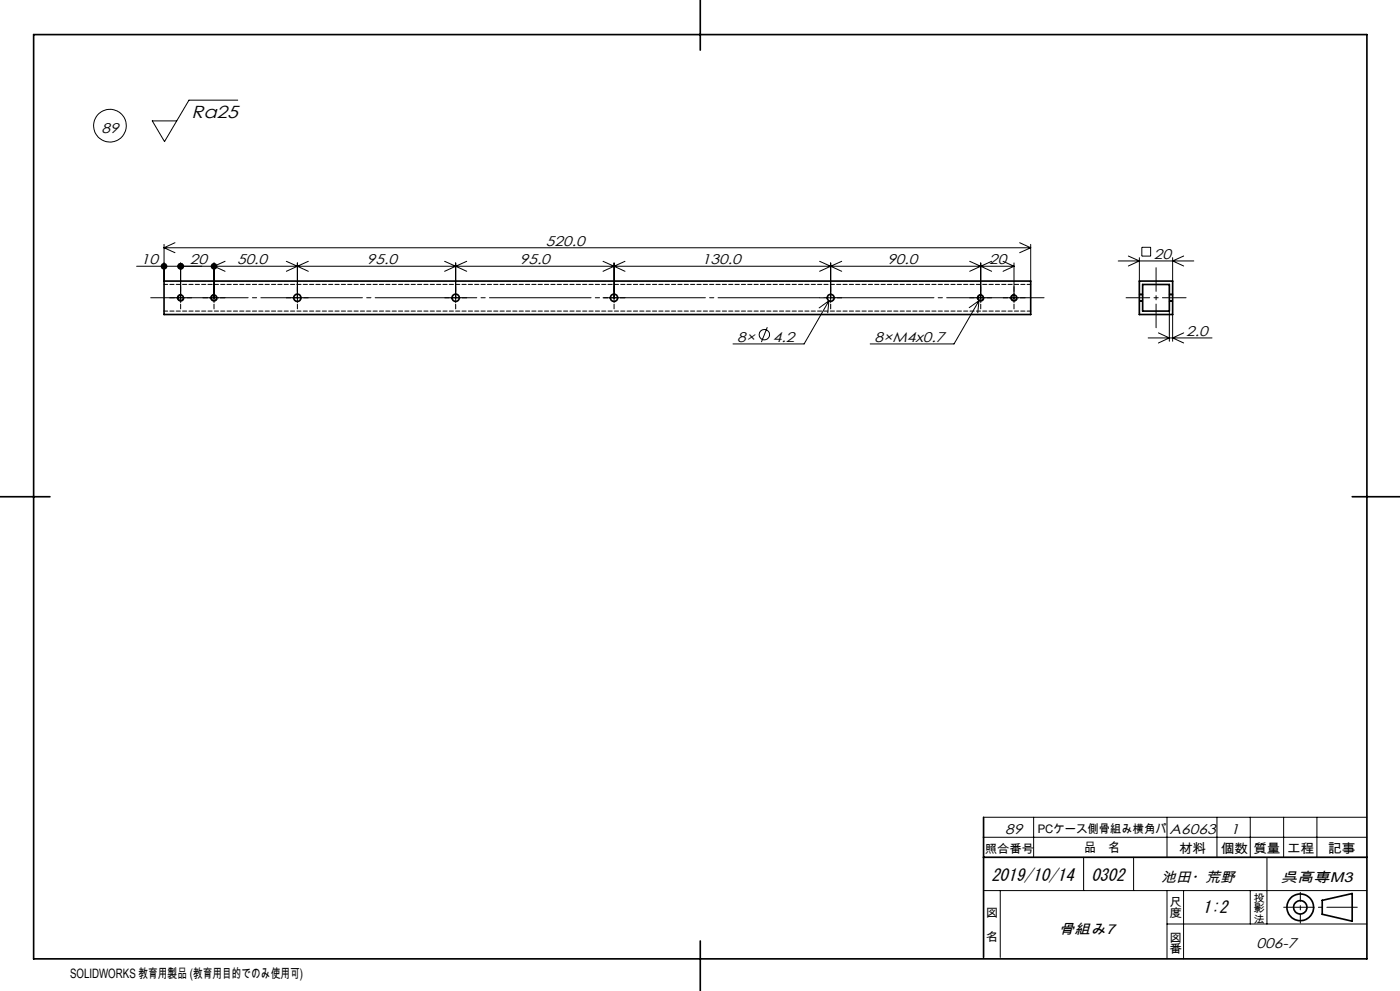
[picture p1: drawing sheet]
<svg xmlns="http://www.w3.org/2000/svg" width="420mm" height="297mm" viewBox="0 0 420 297" stroke-linecap="round" stroke-linejoin="round" font-family="sans-serif">
<g fill="none" stroke="#000" stroke-width=".3">
<path d="M71.3 30h-14.6l-7.3 12.4-3.7-6.2h7.3M49.2 73.2v11M49.2 74.3h260M49.2 74.3l3.3 1.4M52.5 72.7l-3.3 1.6M54.2 78.8v11.9M64.2 78.8v11.9M67.5 78.3l-3.3 1.5 3.3 1.5M85.9 78.3l3.3 1.5M89.2 78.8v11.9M89.2 79.8l3.3 1.5M89.2 79.8l-3.3 1.5"/>
<path d="M92.5 78.3l-3.3 1.5M133.4 78.3l3.3 1.5M136.7 78.8v11.9M136.7 79.8l-3.3 1.5M136.7 79.8l3.3 1.5M140 78.3l-3.3 1.5M180.9 78.3l3.3 1.5M184.2 78.8v11.9M184.2 79.8l-3.3 1.5M184.2 79.8l3.3 1.5M187.5 78.3l-3.3 1.5M245.9 78.3l3.3 1.5"/>
<path d="M249.2 78.8v11.9M249.2 79.8l-3.3 1.5M249.2 79.8l3.3 1.5M252.5 78.3l-3.3 1.5M290.9 78.3l3.3 1.5M294.2 78.8v11.9M294.2 79.8l-3.3 1.5M294.2 79.8l3.3 1.5M297.5 78.3l-3.3 1.5M300.9 78.3l3.3 1.5M304.2 79.8h-263.2M304.2 78.8v11.9"/>
<path d="M304.2 79.8l-3.3 1.5M305.9 72.7l3.3 1.6M309.2 73.2v11M309.2 74.3l-3.3 1.4M335.5 78.2h22.6M338.5 76.7l3.3 1.5-3.3 1.5M341.8 77.2v7M342.5 74.1h2.7v2.7h-2.7zM351.8 77.2v7M355.1 76.7l-3.3 1.5 3.3 1.5M50.9 89.2h1.4M52.8 89.2h2.8"/>
<path d="M54.2 91.2v1.4M54.5 88.3a.99 .99 0 0 0-1.3 .7 .99 .99 0 0 0 .8 1.2 .99 .99 0 0 0 1.2-.7M56.1 89.2h1.4M60.9 89.2h1.4M62.8 89.2h2.8M64.2 91.2v1.4M64.5 88.3a.99 .99 0 0 0-1.3 .7 .99 .99 0 0 0 .7 1.2 .99 .99 0 0 0 1.3-.7M66.1 89.2h1.4M85.9 89.2h1.4M87.8 89.2h2.8M89.2 91.2v1.4M91.1 89.2h1.4"/>
<path d="M133.4 89.2h1.4M135.3 89.2h2.8M136.7 91.2v1.4M138.6 89.2h1.4M180.9 89.2h1.4M182.8 89.2h2.8M184.2 91.2v1.4M186.1 89.2h1.4M230.2 98.1l-1.8 4.4M245.9 89.2h1.4M247.8 89.2h2.8M248.7 90.2l-7.5 12.9h-21.3"/>
<path d="M248.7 90.2l-3 2.1M248.7 90.2l-.4 3.6M249.2 91.2v1.4M251.1 89.2h1.4M290.9 89.2h1.4M292.8 89.2h2.8M293.7 90.1l-7.5 13h-25.1M293.7 90.1l-2.9 2.1M293.7 90.1l-.4 3.6M294.2 91.2v1.4M294.5 88.3a.99 .99 0 0 0-1.3 .7 .99 .99 0 0 0 .8 1.2 .99 .99 0 0 0 1.2-.7M296.1 89.2h1.4"/>
<path d="M300.9 89.2h1.4M302.8 89.2h2.8M304.2 91.2v1.4M304.4 88.3a.98 .98 0 0 0-1.1 .7 .98 .98 0 0 0 .7 1.2 .98 .98 0 0 0 1.2-.7M306.1 89.2h1.4M341.8 88.3h1M341.8 90.2h1M347.5 99.8l3.3 1.5-3.3 1.5M350.8 93.2v9.1M350.8 88.3h1M350.8 90.2h1M351.8 94.3v8"/>
<path d="M355.1 99.8l-3.3 1.5 3.3 1.5M344.5 101.3h19.1M295.1 250.9h115M295.1 244.9h115M310.1 244.9v12M325.1 256.9v10M340.1 256.9v10M350.1 244.9v12M365.1 244.9v12M375.1 244.9v12M380.1 256.9v20M385.1 244.9v12"/>
<path d="M395.1 244.9v12M295.1 266.9h115M300.1 266.9v20M350.1 276.9h60M350.1 266.9v20.4M355.1 266.9v20.5M375.1 266.9v10"/>
<circle cx="33" cy="37.7" r="4.9"/>
<circle cx="229.3" cy="100.3" r="1.56"/>
</g>
<g fill="none" stroke="#000" stroke-width=".5">
<path d="M10.1 10.4h400v277h-400zM210.1 0v15M49.2 84.2h260v10.1h-260zM341.8 84.2h10v10.1h-10zM342.8 85.3h8v7.9h-8zM0 148.9h15M405.7 148.9h14.3M295.1 244.9v42M295.1 256.9h115M396.7 269.8l9-2v8.3l-9-2.1zM210.1 282v15"/>
<circle cx="54.2" cy="89.2" r=".83"/>
<circle cx="64.2" cy="89.3" r=".82"/>
<circle cx="89.2" cy="89.3" r="1.11"/>
<circle cx="136.7" cy="89.3" r="1.1"/>
<circle cx="184.2" cy="89.2" r="1.11"/>
<circle cx="249.2" cy="89.3" r="1.06"/>
<circle cx="294.2" cy="89.3" r=".84"/>
<circle cx="304.2" cy="89.2" r=".83"/>
<circle cx="390.1" cy="271.9" r="4"/>
<circle cx="390.1" cy="271.9" r="2"/>
</g>
<path d="M313.2 89.2h-268" fill="none" stroke="#000" stroke-width=".3" stroke-dasharray="30.5 1.3 1.3 1.3" stroke-dashoffset="1.3"/>
<path d="M337.8 89.2h18M346.8 80.2v18" fill="none" stroke="#000" stroke-width=".3" stroke-dasharray="30.5 1.3 1.3 1.3" stroke-dashoffset="23.4"/>
<path d="M390.1 276.7v-9.3" fill="none" stroke="#000" stroke-width=".3" stroke-dasharray="30.5 1.3 1.3 1.3" stroke-dashoffset="27.8"/>
<path d="M385.1 271.9h22.1" fill="none" stroke="#000" stroke-width=".3" stroke-dasharray="30.5 1.3 1.3 1.3" stroke-dashoffset="21.3"/>
<g fill="#000">
<path d="M53.7 78.9l-.5 .9h1h-1a1.01 1.01 0 0 0 1.2 1 1.01 1.01 0 0 0 .7-1.4 1.01 1.01 0 0 0-1.4-.5zM48.4 79.2a1 1 0 0 0 .5 1.5 1 1 0 0 0 1.3-.9h-1h1a1 1 0 0 0-.7-.9 1 1 0 0 0-1.1 .3z"/>
<path d="M53.7 78.9l-.5 .9h1h-1a1.01 1.01 0 0 0 1.2 1 1.01 1.01 0 0 0 .7-1.4 1.01 1.01 0 0 0-1.4-.5zM63.5 79.1a1 1 0 0 0 .3 1.6 1 1 0 0 0 1.4-.9h-1h1a1 1 0 0 0-.6-.9 1 1 0 0 0-1.1 .2z"/>
</g>
<path d="M309.2 93.2h-260M309.2 85.2h-260" fill="none" stroke="#000" stroke-width=".3" stroke-dasharray="1.3 .6" stroke-dashoffset=".2"/>
<path d="M341.8 90.1h1M341.8 90.3h1M342.8 88.4h-1M342.8 88.2h-1M342.8 88.1h-1M350.8 90.1h1M350.8 90.3h1M351.8 88.4h-1M351.8 88.2h-1M351.8 88.1h-1" fill="none" stroke="#000" stroke-width=".3" stroke-dasharray="1.3 .6" stroke-dashoffset=".5"/>
<text font-size="5.2" x="57.5" y="35.5">Ra25</text>
<g font-size="5.1">
<text x="297.4" y="263.9">2019/10/14</text>
<text x="327.4" y="263.9">0302</text>
<text x="360.8" y="273.5">1:2</text>
</g>
<g font-size="4.2">
<text x="30.4" y="39.7">89</text>
<text x="163.8" y="73.7">520.0</text>
<text x="346.2" y="77.6">20</text>
<text x="42.3" y="79.2">10</text>
<text x="57" y="79.2">20</text>
<text x="71.1" y="79.2">50.0</text>
<text x="110.1" y="79.2">95.0</text>
<text x="155.9" y="79.2">95.0</text>
<text x="210.6" y="79.2">130.0</text>
<text x="266.2" y="79.2">90.0</text>
<text x="296.7" y="79.2">20</text>
<text x="355.9" y="100.7">2.0</text>
<text x="221.2" y="102.4">8×</text>
<text x="231.9" y="102.4">4.2</text>
<text x="262.4" y="102.5">8×M4x0.7</text>
<text x="301.6" y="249.9">89</text>
<text x="350.9" y="249.9">A6063</text>
<text x="369.1" y="249.9">1</text>
<text x="348.4" y="264.4">池田・荒野</text>
<text x="384.2" y="264.4">呉高専M3</text>
<text x="317.7" y="279.9">骨組み7</text>
<text x="377" y="284.1">006-7</text>
</g>
<g font-size="3.9">
<text x="325.2" y="255.5">品　名</text>
<text x="353.7" y="255.6">材料</text>
<text x="366.2" y="255.6">個数</text>
<text x="376" y="255.6">質量</text>
<text x="386.1" y="255.6">工程</text>
<text x="398.4" y="255.6">記事</text>
<text x="21" y="293">SOLIDWORKS 教育用製品 (教育用目的でのみ使用可)</text>
</g>
<g font-size="3.5">
<text x="311.3" y="249.7">PCケース側骨組み横角パ</text>
<text x="295.4" y="255.6">照合番号</text>
<text x="295.8" y="274.9">図</text>
<text x="350.8" y="271.4">尺</text>
<text x="350.8" y="274.9">度</text>
<text x="295.8" y="282">名</text>
<text x="350.8" y="282.2">図</text>
<text x="350.8" y="285.8">番</text>
</g>
<g font-size="3.2">
<text x="376" y="270.2">投</text>
<text x="376" y="273.4">影</text>
<text x="376" y="276.5">法</text>
</g>
</svg>
